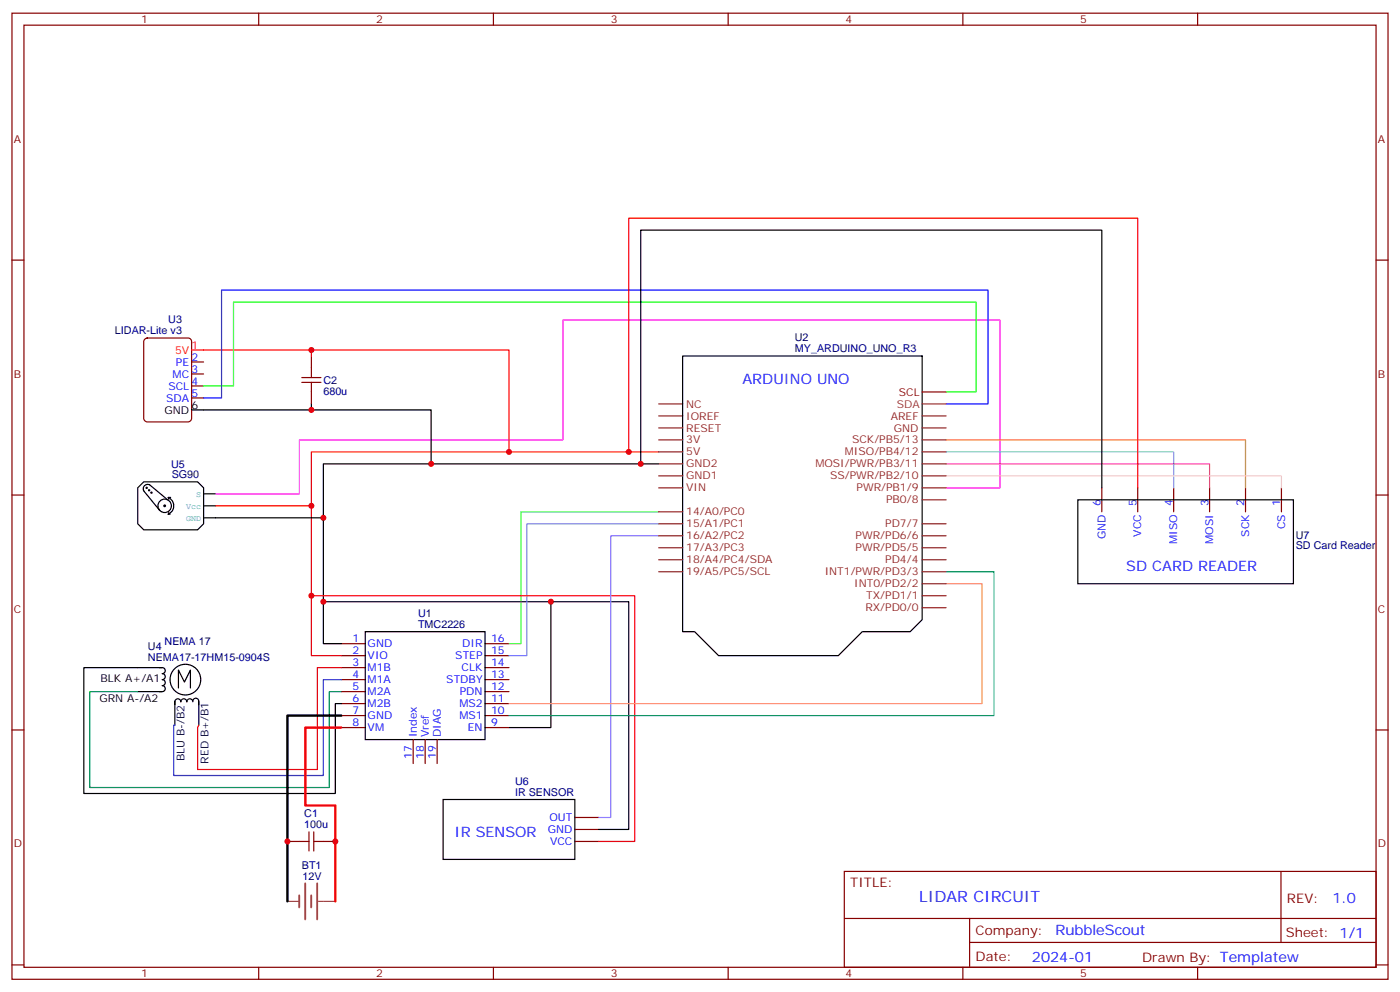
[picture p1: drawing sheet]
<svg xmlns="http://www.w3.org/2000/svg" width="412mm" height="292mm" viewBox="0 0 412 292" stroke-linecap="round" stroke-linejoin="round" font-family="sans-serif">
<g fill="none" stroke="#870000" stroke-width=".35">
<path d="M3.5 3.9h405.4v284.3h-405.4zM7.1 7.4h398.2v277.3h-398.2zM76.2 3.9v3.5M145.3 3.9v3.5M214.5 3.9v3.5M283.6 3.9v3.5M352.8 3.9v3.5M3.5 76.6h3.6M405.3 76.6h3.6M42.6 99.9l.8-.4h12l.8 .4 .2 .6v22.6l-.4 .9-.6 .2h-12l-.9-.5-.2-.6v-22.6zM56.4 106.5h3.6M56.4 110.1h3.6"/>
<path d="M56.4 113.6h3.6M56.4 117.1h3.6M91.7 104.8v3.5M91.7 115.4v3.5M3.5 145.7h3.6M324.6 143.6v7M335.1 143.6v7M345.7 143.6v7M356.3 143.6v7M366.9 143.6v7M377.5 143.6v7M405.3 145.7h3.6"/>
<path d="M100.5 189.4h7.1M100.5 193h7.1M100.5 196.5h7.1M142.9 189.4h7M142.9 193h7M142.9 196.5h7M3.5 214.8h3.6M100.5 200h7.1M100.5 203.6h7.1M100.5 207.1h7.1M100.5 210.6h7.1M100.5 214.1h7.1"/>
<path d="M121.7 217.7v7M125.2 217.7v7M128.8 217.7v7M142.9 200h7M142.9 203.6h7M142.9 207.1h7M142.9 210.6h7M142.9 214.1h7M405.3 214.8h3.6M84.7 247.6h3.5M95.2 247.6h3.6M169.3 247.6h7.1"/>
<path d="M169.3 240.6h7.1M169.3 244.1h7.1M248.7 256.5h156.6v28.2h-156.6zM377.3 256.5v20.9M248.7 270.3h156.5M285.6 277.4h119.6M285.6 270.3v14.1M3.5 284h3.6M76.2 284.7v3.5M145.3 284.7v3.5M214.5 284.7v3.5M283.6 284.7v3.5"/>
<path d="M352.8 284.7v3.5M405.3 284h3.6"/>
</g>
<g fill="none" stroke="#000" stroke-width=".35">
<path d="M91.7 118.9v1.7h-35.3M201.1 104.8h70.5v77.6l-3.5 3.5h-14.1l-7.1 7.1h-35.2l-7.1-7.1h-3.5zM91.7 120.6h35.3v15.9M188.7 136.5v-68.8h135.9v75.9M194 136.5h-98.8v52.9h5.3M40.6 143.6l1.7-1.8h15.9l1.8 1.8v10.6l-1.8 1.7h-15.9l-1.7-1.7zM43 143.6l.2-.2 .2 .2-.3 .1M43.7 144.3l.2-.2 .2 .2-.3 .1M44.4 145l.2-.2 .2 .2-.3 .1M46.5 148.9a1.98 1.98 0 0 1 3-1.8 1.98 1.98 0 0 1 .1 3.4 1.98 1.98 0 0 1-3.1-1.5M48.3 148.9l.2-.3 .3 .3-.5 .1M49.4 147.1l-5.3-4.4a1.31 1.31 0 0 0-1.5 .2 1.31 1.31 0 0 0-.3 1.6l4.8 5.8"/>
<path d="M49.6 146.4a2.68 2.68 0 0 1 1.6 2.5 2.68 2.68 0 0 1-1.6 2.4M49.6 146.4l.1 .5M49.6 146.4h.7M49.6 151.3h.5M49.7 150.8l-.1 .5M60 145.3h3.5M60 148.9h3.5M60 152.4h35.2M317.5 147.1h63.5v24.7h-63.5zM95.2 177.1h67.1v37h-12.4M162.3 177.1h22.9v67h-8.8M107.6 185.9h35.3v31.8h-35.3z"/>
<path d="M40.6 203.6h7.2a.88 .88 0 0 0 .9-.9 .88 .88 0 0 0-.9-.9 .88 .88 0 0 0 .9-.9 .88 .88 0 0 0-.9-.9 .88 .88 0 0 0 .9-.9 .88 .88 0 0 0-.9-.8 .88 .88 0 0 0 .9-.9 .88 .88 0 0 0-.9-.9h-23.1v37h74.1v-26.4h1.7M50.1 200a4.5 4.5 0 0 1 6.5-4 4.5 4.5 0 0 1 .8 7.6 4.5 4.5 0 0 1-7.2-2.6l-.1-.8M52.6 202.5v-5.3l1.7 3.5 1.8-3.5v5.3M56.8 206.4a.88 .88 0 0 1 .9-.9 .88 .88 0 0 1 .9 .9M56.8 206.6a.88 .88 0 0 0-.9-.9 .88 .88 0 0 0-.9 .9 .88 .88 0 0 0-.8-.9 .88 .88 0 0 0-.9 .9 .88 .88 0 0 0-.9-.9 .88 .88 0 0 0-.9 .9v.8M58.6 206.6v.8M130.5 235.3h38.8v17.6h-38.8z"/>
</g>
<path d="M56.4 103h35.3v1.8M91.7 103h58.2v30M185.2 133v-68.8h149.9v79.4M194 133h-102.3v60h8.8M63.5 148.9h28.2M91.7 175.3h95.3v72.3h-10.6M100.5 196.5h-7v30h-35.3v-12.4l.4-.7" fill="none" stroke="#f00" stroke-width=".35"/>
<path d="M88.9 111.1h5.6M88.9 112.5h5.6M91.7 108.3v2.8M91.7 112.5v2.9M88.2 247.6h2.8M91 244.8v5.7M92.4 247.6h2.8M92.4 244.8v5.7" fill="none" stroke="#a10000" stroke-width=".35"/>
<path d="M89.9 260v10.6M93.4 260v10.6M88.1 263.5v3.6M91.7 263.5v3.6" fill="none" stroke="#a64a4a" stroke-width=".56"/>
<path d="M84.7 265.3h3.4M93.8 265.3h1.4M95.3 265.3h3.5" fill="none" stroke="#a64a4a" stroke-width=".35"/>
<path d="M51.5 206.4v7M58.6 206.4v7" fill="none" stroke="#003" stroke-width=".35"/>
<path d="M60 117.1h5.3v-31.7h225.7v33.5h-12.3M100.5 200h-5.3v28.2h-44v-14.8h.3" fill="none" stroke="#00f" stroke-width=".35"/>
<path d="M40.6 203.6h-14.1v28.2h70.5v-28.2h3.5" fill="none" stroke="#008700" stroke-width=".35"/>
<path d="M100.5 210.6h-15.8v54.7" fill="none" stroke="#000" stroke-width=".71"/>
<path d="M100.5 214.1h-10.5v23h8.8v28.2" fill="none" stroke="#f00" stroke-width=".71"/>
<path d="M194 150.6h-40.5v38.8h-3.6" fill="none" stroke="#6c3" stroke-width=".35"/>
<path d="M194 154.2h-38.8v38.8h-5.3" fill="none" stroke="#69f" stroke-width=".35"/>
<path d="M194 157.7h-14.1v82.9h-3.5" fill="none" stroke="#96f" stroke-width=".35"/>
<path d="M278.7 143.6h15.9v-49.4h-128.8v35.3h-77.6v15.8h-24.7" fill="none" stroke="#f0f" stroke-width=".35"/>
<path d="M60 113.6h8.8v-24.7h218.7v26.5h-8.8" fill="none" stroke="#0f0" stroke-width=".35"/>
<path d="M278.7 133h67v10.6" fill="none" stroke="#6cf" stroke-width=".35"/>
<path d="M278.7 136.5h77.6v7.1" fill="none" stroke="#c39" stroke-width=".35"/>
<path d="M278.7 129.5h88.2v14.1" fill="none" stroke="#f90" stroke-width=".35"/>
<path d="M278.7 140.1h98.8v3.5" fill="none" stroke="#fcc" stroke-width=".35"/>
<path d="M278.7 168.3h14.1v42.3h-142.9" fill="none" stroke="#099" stroke-width=".35"/>
<path d="M278.7 171.8h10.6v35.3h-139.4" fill="none" stroke="#f96" stroke-width=".35"/>
<g fill="none" stroke="#8c2424" stroke-width=".35">
<path d="M194 118.9h7.1M194 122.4h7.1M194 125.9h7.1M194 129.5h7.1M194 133h7.1M194 136.5h7.1M271.6 122.4h7.1M271.6 125.9h7.1M271.6 129.5h7.1M271.6 133h7.1M271.6 136.5h7.1M194 140.1h7.1"/>
<path d="M194 143.6h7.1M194 150.6h7.1M194 154.2h7.1M194 157.7h7.1M271.6 140.1h7.1M271.6 143.6h7.1M271.6 154.2h7.1M271.6 157.7h7.1M271.6 147.1h7.1M194 161.2h7.1M194 164.7h7.1M194 168.3h7.1"/>
<path d="M271.6 161.2h7.1M271.6 164.7h7.1M271.6 168.3h7.1M271.6 171.8h7.1M271.6 175.3h7.1M271.6 178.9h7.1"/>
</g>
<path d="M271.6 115.4h7.1" fill="none" stroke="#900" stroke-width=".35"/>
<path d="M271.6 118.9h7.1" fill="none" stroke="#933" stroke-width=".35"/>
<g fill="#c00">
<circle cx="84.7" cy="247.6" r=".88"/>
<circle cx="98.8" cy="247.6" r=".88"/>
<circle cx="95.3" cy="177.1" r=".88"/>
<circle cx="162.3" cy="177.1" r=".88"/>
<circle cx="95.3" cy="152.4" r=".88"/>
<circle cx="91.7" cy="148.9" r=".88"/>
<circle cx="127" cy="136.5" r=".88"/>
<circle cx="91.7" cy="120.6" r=".88"/>
<circle cx="149.9" cy="133" r=".88"/>
<circle cx="91.7" cy="103" r=".88"/>
<circle cx="185.2" cy="133" r=".88"/>
<circle cx="188.7" cy="136.5" r=".88"/>
<circle cx="91.7" cy="175.3" r=".88"/>
</g>
<text font-size="4.6" fill="#00f" x="270.8" y="265.5">LIDAR CIRCUIT</text>
<g font-size="4.2" fill="#00f">
<text x="218.7" y="113.2">ARDUINO UNO</text>
<text x="331.8" y="168.2">SD CARD READER</text>
<text x="133.9" y="246.5">IR SENSOR</text>
<text x="392.5" y="265.7">1.0</text>
<text x="310.9" y="275.3">RubbleScout</text>
<text x="304" y="283.1">2024-01</text>
</g>
<g font-size="3.9" fill="#800">
<text x="250.5" y="261.1">TITLE:</text>
<text x="379.1" y="265.7">REV:</text>
<text x="287.4" y="275.3">Company:</text>
<text x="378.7" y="275.9">Sheet: 1/1</text>
<text x="287.4" y="282.9">Date:</text>
<text x="336.4" y="283">Drawn By: Templatew</text>
</g>
<g font-size="3.2" fill="#800">
<text x="41.6" y="6.9">1</text>
<text x="110.8" y="6.9">2</text>
<text x="179.9" y="6.9">3</text>
<text x="249.1" y="6.9">4</text>
<text x="318.2" y="6.9">5</text>
<text x="4.1" y="42">A</text>
<text x="405.9" y="42">A</text>
<text x="4.1" y="111.1">B</text>
<text x="405.9" y="111.1">B</text>
<text x="4.1" y="180.3">C</text>
<text x="405.9" y="180.3">C</text>
<text x="4.1" y="249.4">D</text>
<text x="405.9" y="249.4">D</text>
<text x="41.6" y="287.7">1</text>
<text x="110.8" y="287.7">2</text>
<text x="179.9" y="287.7">3</text>
<text x="249.1" y="287.7">4</text>
<text x="318.2" y="287.7">5</text>
</g>
<g font-size="3.2" fill="#000080">
<text x="49.6" y="95">U3</text>
<text x="33.8" y="98.3">LIDAR-Lite v3</text>
<text x="234.1" y="100.5">U2</text>
<text x="234.1" y="103.7">MY_ARDUINO_UNO_R3</text>
<text x="95.2" y="113">C2</text>
<text x="95.2" y="116.1">680u</text>
<text x="50.4" y="137.7">U5</text>
<text x="50.6" y="140.8">SG90</text>
<text x="381.7" y="161.6">SD Card Reader</text>
<text x="381.7" y="158.5">U7</text>
<text x="123.1" y="184.7">TMC2226</text>
<text x="123.1" y="181.5">U1</text>
<text x="43.6" y="191.2">U4</text>
<text x="48.5" y="189.8">NEMA 17</text>
<text x="43.6" y="194.5">NEMA17-17HM15-0904S</text>
<text x="151.7" y="231.2">U6</text>
<text x="151.7" y="234.2">IR SENSOR</text>
<text x="89.6" y="243.8">100u</text>
<text x="89.6" y="240.6">C1</text>
<text x="88.9" y="255.7">BT1</text>
<text x="89.1" y="258.9">12V</text>
</g>
<g font-size="3.2" fill="#f00">
<text x="51.6" y="104.1">5V</text>
<text x="56.4" y="102.7">1</text>
</g>
<g font-size="3.2" fill="#00f">
<text x="51.8" y="107.6">PE</text>
<text x="56.4" y="106.2">2</text>
<text x="50.8" y="111.1">MC</text>
<text x="56.4" y="109.7">3</text>
<text x="56.4" y="113.2">4</text>
<text x="49" y="118.2">SDA</text>
<text x="49.6" y="114.7">SCL</text>
<text x="56.4" y="116.8">5</text>
<text x="324.2" y="148.9" transform="rotate(-90 324.2 148.9)">6</text>
<text x="334.8" y="148.9" transform="rotate(-90 334.8 148.9)">5</text>
<text x="345.4" y="148.9" transform="rotate(-90 345.4 148.9)">4</text>
<text x="356" y="148.9" transform="rotate(-90 356 148.9)">3</text>
<text x="366.5" y="148.9" transform="rotate(-90 366.5 148.9)">2</text>
<text x="377.1" y="148.9" transform="rotate(-90 377.1 148.9)">1</text>
<text x="378.5" y="155.7" transform="rotate(-90 378.5 155.7)">CS</text>
<text x="325.6" y="158.6" transform="rotate(-90 325.6 158.6)">GND</text>
<text x="336.2" y="157.9" transform="rotate(-90 336.2 157.9)">VCC</text>
<text x="346.8" y="160" transform="rotate(-90 346.8 160)">MISO</text>
<text x="357.4" y="160" transform="rotate(-90 357.4 160)">MOSI</text>
<text x="367.9" y="157.9" transform="rotate(-90 367.9 157.9)">SCK</text>
<text x="103.8" y="189.1">1</text>
<text x="108.3" y="190.5">GND</text>
<text x="136.2" y="190.5">DIR</text>
<text x="144.6" y="189.1">16</text>
<text x="103.8" y="192.6">2</text>
<text x="103.8" y="196.1">3</text>
<text x="108.3" y="194">VIO</text>
<text x="108.3" y="197.6">M1B</text>
<text x="134.1" y="194">STEP</text>
<text x="136" y="197.6">CLK</text>
<text x="144.6" y="196.1">14</text>
<text x="144.6" y="192.6">15</text>
<text x="103.8" y="199.7">4</text>
<text x="103.8" y="203.2">5</text>
<text x="108.3" y="201.1">M1A</text>
<text x="131.5" y="201.1">STDBY</text>
<text x="144.6" y="203.2">12</text>
<text x="144.6" y="199.7">13</text>
<text x="103.8" y="206.7">6</text>
<text x="108.3" y="204.6">M2A</text>
<text x="108.3" y="208.1">M2B</text>
<text x="135.3" y="208.1">MS2</text>
<text x="135.4" y="204.6">PDN</text>
<text x="144.6" y="206.7">11</text>
<text x="103.8" y="210.3">7</text>
<text x="103.8" y="213.8">8</text>
<text x="108.3" y="211.7">GND</text>
<text x="108.3" y="215.2">VM</text>
<text x="135.3" y="211.7">MS1</text>
<text x="137.8" y="215.2">EN</text>
<text x="144.6" y="213.8">9</text>
<text x="144.6" y="210.3">10</text>
<text x="122.8" y="217" transform="rotate(-90 122.8 217)">Index</text>
<text x="126.3" y="217" transform="rotate(-90 126.3 217)">Vref</text>
<text x="129.8" y="217" transform="rotate(-90 129.8 217)">DIAG</text>
<text x="121.4" y="223.5" transform="rotate(-90 121.4 223.5)">17</text>
<text x="124.9" y="223.5" transform="rotate(-90 124.9 223.5)">18</text>
<text x="128.4" y="223.5" transform="rotate(-90 128.4 223.5)">19</text>
<text x="161.3" y="245.2">GND</text>
<text x="161.9" y="241.7">OUT</text>
<text x="162" y="248.7">VCC</text>
</g>
<g font-size="3.2" fill="#8d2323">
<text x="202.1" y="119.9">NC</text>
<text x="202.1" y="123.5">IOREF</text>
<text x="262.4" y="123.5">AREF</text>
<text x="202.1" y="127">RESET</text>
<text x="202.1" y="130.5">3V</text>
<text x="251" y="130.5">SCK/PB5/13</text>
<text x="263.3" y="127">GND</text>
<text x="202.1" y="134.1">5V</text>
<text x="202.1" y="137.6">GND2</text>
<text x="240.2" y="137.6">MOSI/PWR/PB3/11</text>
<text x="248.9" y="134.1">MISO/PB4/12</text>
<text x="202.1" y="141.1">GND1</text>
<text x="244.5" y="141.1">SS/PWR/PB2/10</text>
<text x="202.1" y="144.6">VIN</text>
<text x="252.3" y="144.6">PWR/PB1/9</text>
<text x="261" y="148.2">PB0/8</text>
<text x="202.1" y="151.7">14/A0/PC0</text>
<text x="202.1" y="155.2">15/A1/PC1</text>
<text x="260.7" y="155.2">PD7/7</text>
<text x="202.1" y="158.7">16/A2/PC2</text>
<text x="252" y="158.7">PWR/PD6/6</text>
<text x="202.1" y="162.3">17/A3/PC3</text>
<text x="202.1" y="165.8">18/A4/PC4/SDA</text>
<text x="252" y="162.3">PWR/PD5/5</text>
<text x="260.7" y="165.8">PD4/4</text>
<text x="202.1" y="169.3">19/A5/PC5/SCL</text>
<text x="242.9" y="169.3">INT1/PWR/PD3/3</text>
<text x="251.6" y="172.9">INT0/PD2/2</text>
<text x="254.9" y="179.9">RX/PD0/0</text>
<text x="255.2" y="176.4">TX/PD1/1</text>
</g>
<text font-size="3.2" fill="#933" x="264.2" y="119.9">SDA</text>
<text font-size="3.2" fill="#900" x="264.8" y="116.4">SCL</text>
<g font-size="3.2">
<text x="48.5" y="121.7">GND</text>
<text x="56.4" y="120.3">6</text>
<text x="29.6" y="200.7">BLK A+/A1</text>
<text x="29.3" y="206.7">GRN A-/A2</text>
</g>
<g font-size="3.2" fill="#003">
<text x="54.3" y="224" transform="rotate(-90 54.3 224)">BLU B-/B2</text>
<text x="61.4" y="224.7" transform="rotate(-90 61.4 224.7)">RED B+/B1</text>
</g>
<g font-size="2.5" fill="#29abe2">
<text x="54.8" y="149.9">Vcc</text>
<text x="57.8" y="146.4">S</text>
<text x="54.8" y="153.5">GND</text>
</g>
</svg>
